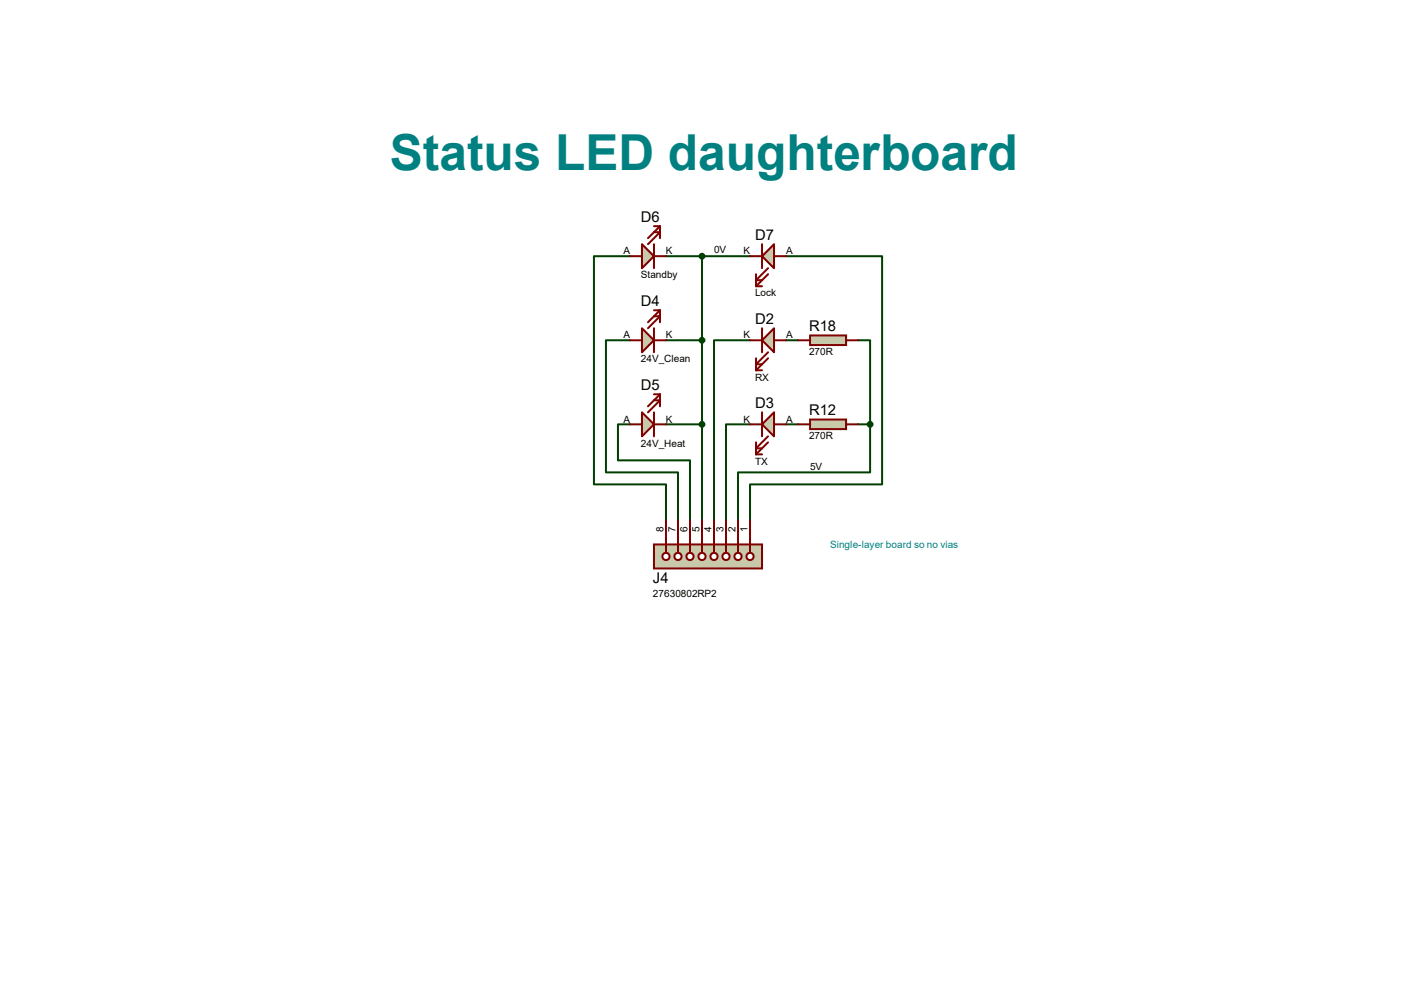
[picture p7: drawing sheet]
<svg xmlns="http://www.w3.org/2000/svg" width="297mm" height="210mm" viewBox="0 0 297 210" stroke-linecap="round" stroke-linejoin="round" font-family="sans-serif">
<g fill="none" stroke="#004000" stroke-width=".42">
<path d="M133.3 54.2h-7.7v48.2h15.3v7.7M140.9 54.2h17.8M148.5 54.2v55.9M166.3 54.2h20.3v48.2h-27.9v7.7M133.3 72h-5.1v27.9h15.2v10.2M140.9 72h7.6M158.7 72h-7.7v38.1M166.3 72h2.5M181.5 72h2.6v17.7M133.3 89.7h-2.6v7.7h15.3v12.7M140.9 89.7h7.6M158.7 89.7h-5.1v20.4"/>
<path d="M166.3 89.7h2.5M181.5 89.7h2.6M184.1 89.7v10.2h-28v10.2"/>
</g>
<path d="M135.8 51.6l2.5 2.6-2.5 2.5z" fill="#c8c8aa" stroke="#800000" stroke-width=".42"/>
<path d="M133.3 54.2h2.5M138.3 51.6v5.1M138.3 49.1h1.3l-2.5 2.5M138.3 47.8h1.3M138.3 54.2h2.6M139.6 47.8l-2.5 2.6M139.6 47.8v2.6" fill="none" stroke="#800000" stroke-width=".42"/>
<path d="M138.3 115.1h22.9v5.1h-22.9z" fill="#c8c8aa" stroke="#800000" stroke-width=".42"/>
<path d="M158.7 115.1v1.8" fill="none" stroke="#800000" stroke-width=".42"/>
<circle cx="158.7" cy="117.7" r=".76" fill="#fff" stroke="#800000" stroke-width=".42"/>
<path d="M156.1 115.1v1.8" fill="none" stroke="#800000" stroke-width=".42"/>
<circle cx="156.1" cy="117.7" r=".76" fill="#fff" stroke="#800000" stroke-width=".42"/>
<path d="M153.6 115.1v1.8" fill="none" stroke="#800000" stroke-width=".42"/>
<circle cx="153.6" cy="117.7" r=".76" fill="#fff" stroke="#800000" stroke-width=".42"/>
<path d="M151 115.1v1.8" fill="none" stroke="#800000" stroke-width=".42"/>
<circle cx="151" cy="117.7" r=".76" fill="#fff" stroke="#800000" stroke-width=".42"/>
<path d="M148.5 115.1v1.8" fill="none" stroke="#800000" stroke-width=".42"/>
<circle cx="148.5" cy="117.7" r=".76" fill="#fff" stroke="#800000" stroke-width=".42"/>
<path d="M146 115.1v1.8" fill="none" stroke="#800000" stroke-width=".42"/>
<circle cx="146" cy="117.7" r=".76" fill="#fff" stroke="#800000" stroke-width=".42"/>
<path d="M143.4 115.1v1.8" fill="none" stroke="#800000" stroke-width=".42"/>
<circle cx="143.4" cy="117.7" r=".76" fill="#fff" stroke="#800000" stroke-width=".42"/>
<path d="M140.9 115.1v1.8" fill="none" stroke="#800000" stroke-width=".42"/>
<circle cx="140.9" cy="117.7" r=".76" fill="#fff" stroke="#800000" stroke-width=".42"/>
<path d="M140.9 110.1v5M143.4 110.1v5M146 110.1v5M148.5 110.1v5M151 110.1v5M153.6 110.1v5M156.1 110.1v5M158.7 110.1v5" fill="none" stroke="#800000" stroke-width=".42"/>
<path d="M135.8 69.4l2.5 2.6-2.5 2.5z" fill="#c8c8aa" stroke="#800000" stroke-width=".42"/>
<path d="M133.3 72h2.5M138.3 69.4v5.1M138.3 66.9h1.3l-2.5 2.5M138.3 65.6h1.3M138.3 72h2.6M139.6 65.6l-2.5 2.6M139.6 65.6v2.6" fill="none" stroke="#800000" stroke-width=".42"/>
<path d="M135.8 87.2l2.5 2.5-2.5 2.6z" fill="#c8c8aa" stroke="#800000" stroke-width=".42"/>
<path d="M133.3 89.7h2.5M138.3 87.2v5.1M138.3 84.7h1.3l-2.5 2.5M138.3 83.4h1.3M138.3 89.7h2.6M139.6 83.4l-2.5 2.5M139.6 83.4v2.5" fill="none" stroke="#800000" stroke-width=".42"/>
<g fill="#004000" stroke="#004000" stroke-width=".42">
<circle cx="148.5" cy="72" r=".51"/>
<circle cx="148.5" cy="89.7" r=".51"/>
</g>
<path d="M163.7 51.6v5.1l-2.5-2.5z" fill="#c8c8aa" stroke="#800000" stroke-width=".42"/>
<path d="M158.7 54.2h2.5M159.9 58v2.5M161.2 51.6v5.1M162.5 56.7l-2.6 2.6h1.3M162.5 58l-2.6 2.5M163.7 54.2h2.6M159.9 60.5h1.3" fill="none" stroke="#800000" stroke-width=".42"/>
<circle cx="148.5" cy="54.2" r=".51" fill="#004000" stroke="#004000" stroke-width=".42"/>
<path d="M171.4 71h7.6v2h-7.6z" fill="#c8c8aa" stroke="#800000" stroke-width=".42"/>
<path d="M168.8 72h2.6M179 72h2.5" fill="none" stroke="#800000" stroke-width=".42"/>
<path d="M163.7 69.4v5.1l-2.5-2.5z" fill="#c8c8aa" stroke="#800000" stroke-width=".42"/>
<path d="M158.7 72h2.5M159.9 78.3h1.3M159.9 75.8v2.5M161.2 69.4v5.1M162.5 74.5l-2.6 2.5h1.3M162.5 75.8l-2.6 2.5M163.7 72h2.6" fill="none" stroke="#800000" stroke-width=".42"/>
<path d="M163.7 87.2v5.1l-2.5-2.6z" fill="#c8c8aa" stroke="#800000" stroke-width=".42"/>
<path d="M158.7 89.7h2.5M159.9 96.1h1.3M159.9 93.6v2.5M161.2 87.2v5.1M162.5 92.3l-2.6 2.5h1.3M162.5 93.6l-2.6 2.5M163.7 89.7h2.6" fill="none" stroke="#800000" stroke-width=".42"/>
<path d="M171.4 88.7h7.6v2.1h-7.6z" fill="#c8c8aa" stroke="#800000" stroke-width=".42"/>
<path d="M168.8 89.7h2.6M179 89.7h2.5" fill="none" stroke="#800000" stroke-width=".42"/>
<circle cx="184.1" cy="89.7" r=".51" fill="#004000" stroke="#004000" stroke-width=".42"/>
<text font-size="10.5" fill="#008080" x="82.5" y="36">Status LED daughterboard</text>
<g font-size="3.1">
<text x="135.6" y="46.9">D6</text>
<text x="159.7" y="50.8">D7</text>
<text x="135.6" y="64.7">D4</text>
<text x="159.7" y="68.5">D2</text>
<text x="171.2" y="70.1">R18</text>
<text x="135.6" y="82.5">D5</text>
<text x="159.7" y="86.3">D3</text>
<text x="171.2" y="87.8">R12</text>
<text x="138.1" y="123.3">J4</text>
</g>
<g font-size="2.1">
<text x="131.9" y="53.8">A</text>
<text x="140.9" y="53.8">K</text>
<text x="151" y="53.6">0V</text>
<text x="157.3" y="53.8">K</text>
<text x="166.3" y="53.8">A</text>
<text x="135.6" y="58.9">Standby</text>
<text x="159.7" y="62.7">Lock</text>
<text x="131.9" y="71.6">A</text>
<text x="140.9" y="71.6">K</text>
<text x="157.3" y="71.6">K</text>
<text x="166.3" y="71.6">A</text>
<text x="135.6" y="76.7">24V_Clean</text>
<text x="171.2" y="75.1">270R</text>
<text x="159.7" y="80.5">RX</text>
<text x="131.9" y="89.4">A</text>
<text x="140.9" y="89.4">K</text>
<text x="157.3" y="89.4">K</text>
<text x="166.3" y="89.4">A</text>
<text x="135.6" y="94.4">24V_Heat</text>
<text x="171.2" y="92.9">270R</text>
<text x="159.7" y="98.3">TX</text>
<text x="171.4" y="99.3">5V</text>
<text x="140.4" y="112.6" transform="rotate(-90 140.4 112.6)">8</text>
<text x="142.9" y="112.6" transform="rotate(-90 142.9 112.6)">7</text>
<text x="145.5" y="112.6" transform="rotate(-90 145.5 112.6)">6</text>
<text x="148" y="112.6" transform="rotate(-90 148 112.6)">5</text>
<text x="150.5" y="112.6" transform="rotate(-90 150.5 112.6)">4</text>
<text x="153.1" y="112.6" transform="rotate(-90 153.1 112.6)">3</text>
<text x="155.6" y="112.6" transform="rotate(-90 155.6 112.6)">2</text>
<text x="158.2" y="112.6" transform="rotate(-90 158.2 112.6)">1</text>
<text x="138.1" y="126.2">27630802RP2</text>
</g>
<text font-size="2.1" fill="#008080" x="175.6" y="115.9">Single-layer board so no vias</text>
</svg>
